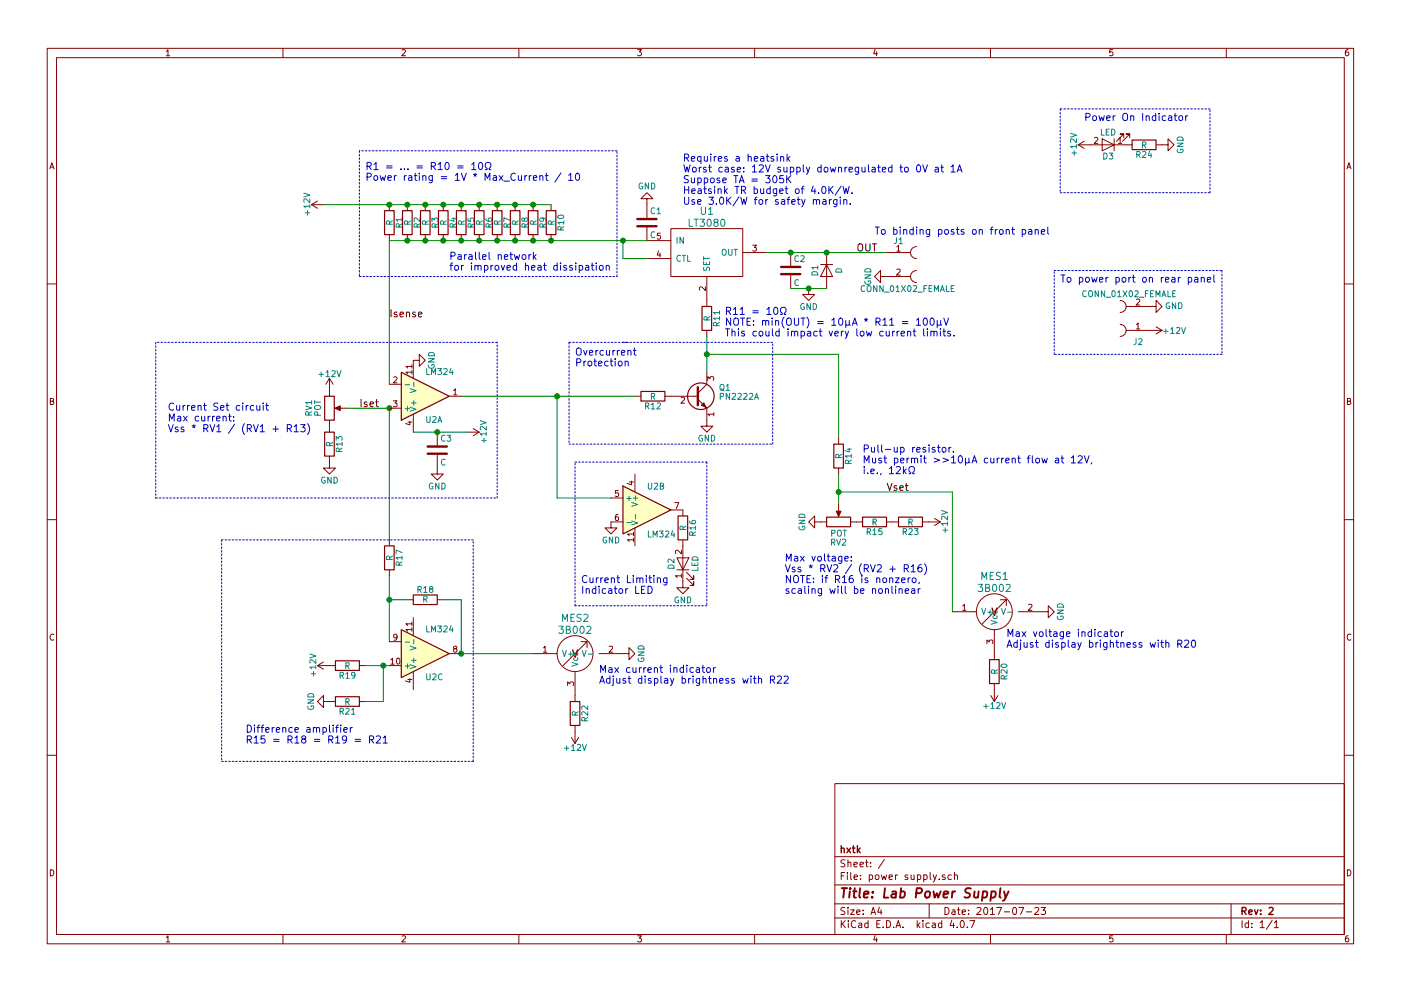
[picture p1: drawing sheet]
EESchema Schematic File Version 2
LIBS:power
LIBS:device
LIBS:transistors
LIBS:conn
LIBS:linear
LIBS:regul
LIBS:74xx
LIBS:cmos4000
LIBS:adc-dac
LIBS:memory
LIBS:xilinx
LIBS:microcontrollers
LIBS:dsp
LIBS:microchip
LIBS:analog_switches
LIBS:motorola
LIBS:texas
LIBS:intel
LIBS:audio
LIBS:interface
LIBS:digital-audio
LIBS:philips
LIBS:display
LIBS:cypress
LIBS:siliconi
LIBS:opto
LIBS:atmel
LIBS:contrib
LIBS:valves
LIBS:power supply-cache
EELAYER 25 0
EELAYER END
$Descr A4 11693 8268
encoding utf-8
Sheet 1 1
Title "Lab Power Supply"
Date "2017-07-23"
Rev "2"
Comp "hxtk"
Comment1 ""
Comment2 ""
Comment3 ""
Comment4 ""
$EndDescr
$Comp
L GND #PWR01
U 1 1
P 3450 3000
F 0 "#PWR01" H 3450 2750 50  0001 C CNN
F 1 "GND" H 3450 2850 50  0000 C CNN
F 2 "" H 3450 3000 50  0001 C CNN
F 3 "" H 3450 3000 50  0001 C CNN
	1    3450 3000
	0    -1   -1   0   
$EndComp
$Comp
L +12V #PWR02
U 1 1
P 3900 3600
F 0 "#PWR02" H 3900 3450 50  0001 C CNN
F 1 "+12V" H 3900 3740 50  0000 C CNN
F 2 "" H 3900 3600 50  0001 C CNN
F 3 "" H 3900 3600 50  0001 C CNN
	1    3900 3600
	0    1    1    0   
$EndComp
Wire Wire Line
	3250 2000 3250 3200
$Comp
L POT RV1
U 1 1
P 2750 3400
F 0 "RV1" V 2575 3400 50  0000 C CNN
F 1 "POT" V 2650 3400 50  0000 C CNN
F 2 "Connectors:PINHEAD1-3" H 2750 3400 50  0001 C CNN
F 3 "" H 2750 3400 50  0001 C CNN
	1    2750 3400
	1    0    0    -1  
$EndComp
$Comp
L +12V #PWR03
U 1 1
P 2750 3250
F 0 "#PWR03" H 2750 3100 50  0001 C CNN
F 1 "+12V" H 2750 3390 50  0000 C CNN
F 2 "" H 2750 3250 50  0001 C CNN
F 3 "" H 2750 3250 50  0001 C CNN
	1    2750 3250
	1    0    0    -1  
$EndComp
$Comp
L R R13
U 1 1
P 2750 3700
F 0 "R13" V 2830 3700 50  0000 C CNN
F 1 "R" V 2750 3700 50  0000 C CNN
F 2 "Resistors_THT:R_Axial_DIN0309_L9.0mm_D3.2mm_P12.70mm_Horizontal" V 2680 3700 50  0001 C CNN
F 3 "" H 2750 3700 50  0001 C CNN
	1    2750 3700
	1    0    0    -1  
$EndComp
$Comp
L GND #PWR04
U 1 1
P 2750 3850
F 0 "#PWR04" H 2750 3600 50  0001 C CNN
F 1 "GND" H 2750 3700 50  0000 C CNN
F 2 "" H 2750 3850 50  0001 C CNN
F 3 "" H 2750 3850 50  0001 C CNN
	1    2750 3850
	1    0    0    -1  
$EndComp
Wire Wire Line
	2900 3400 3250 3400
Connection ~ 3250 3400
Wire Wire Line
	3850 5450 3850 5000
Wire Wire Line
	3250 4800 3250 5350
$Comp
L +12V #PWR05
U 1 1
P 2750 5550
F 0 "#PWR05" H 2750 5400 50  0001 C CNN
F 1 "+12V" H 2750 5690 50  0000 C CNN
F 2 "" H 2750 5550 50  0001 C CNN
F 3 "" H 2750 5550 50  0001 C CNN
	1    2750 5550
	0    -1   -1   0   
$EndComp
$Comp
L R R12
U 1 1
P 5450 3300
F 0 "R12" V 5530 3300 50  0000 C CNN
F 1 "R" V 5450 3300 50  0000 C CNN
F 2 "Resistors_THT:R_Axial_DIN0309_L9.0mm_D3.2mm_P12.70mm_Horizontal" V 5380 3300 50  0001 C CNN
F 3 "" H 5450 3300 50  0001 C CNN
	1    5450 3300
	0    1    1    0   
$EndComp
$Comp
L PN2222A Q1
U 1 1
P 5800 3300
F 0 "Q1" H 6000 3375 50  0000 L CNN
F 1 "PN2222A" H 6000 3300 50  0000 L CNN
F 2 "TO_SOT_Packages_THT:TO-92_Inline_Wide" H 6000 3225 50  0001 L CIN
F 3 "" H 5800 3300 50  0001 L CNN
	1    5800 3300
	1    0    0    -1  
$EndComp
$Comp
L R R11
U 1 1
P 5900 2650
F 0 "R11" V 5980 2650 50  0000 C CNN
F 1 "R" V 5900 2650 50  0000 C CNN
F 2 "Resistors_THT:R_Axial_DIN0309_L9.0mm_D3.2mm_P12.70mm_Horizontal" V 5830 2650 50  0001 C CNN
F 3 "" H 5900 2650 50  0001 C CNN
	1    5900 2650
	1    0    0    -1  
$EndComp
Connection ~ 4600 2000
$Comp
L GND #PWR06
U 1 1
P 5900 3500
F 0 "#PWR06" H 5900 3250 50  0001 C CNN
F 1 "GND" H 5900 3350 50  0000 C CNN
F 2 "" H 5900 3500 50  0001 C CNN
F 3 "" H 5900 3500 50  0001 C CNN
	1    5900 3500
	1    0    0    -1  
$EndComp
$Comp
L POT RV2
U 1 1
P 7000 4350
F 0 "RV2" V 6825 4350 50  0000 C CNN
F 1 "POT" V 6900 4350 50  0000 C CNN
F 2 "Connectors:PINHEAD1-3" H 7000 4350 50  0001 C CNN
F 3 "" H 7000 4350 50  0001 C CNN
	1    7000 4350
	0    -1   -1   0   
$EndComp
$Comp
L +12V #PWR07
U 1 1
P 7750 4350
F 0 "#PWR07" H 7750 4200 50  0001 C CNN
F 1 "+12V" H 7750 4490 50  0000 C CNN
F 2 "" H 7750 4350 50  0001 C CNN
F 3 "" H 7750 4350 50  0001 C CNN
	1    7750 4350
	0    1    1    0   
$EndComp
$Comp
L GND #PWR08
U 1 1
P 6850 4350
F 0 "#PWR08" H 6850 4100 50  0001 C CNN
F 1 "GND" H 6850 4200 50  0000 C CNN
F 2 "" H 6850 4350 50  0001 C CNN
F 3 "" H 6850 4350 50  0001 C CNN
	1    6850 4350
	0    1    1    0   
$EndComp
$Comp
L R R17
U 1 1
P 3250 4650
F 0 "R17" V 3330 4650 50  0000 C CNN
F 1 "R" V 3250 4650 50  0000 C CNN
F 2 "Resistors_THT:R_Axial_DIN0309_L9.0mm_D3.2mm_P12.70mm_Horizontal" V 3180 4650 50  0001 C CNN
F 3 "" H 3250 4650 50  0001 C CNN
	1    3250 4650
	1    0    0    -1  
$EndComp
Wire Wire Line
	3250 3400 3250 4500
$Comp
L R R18
U 1 1
P 3550 5000
F 0 "R18" V 3630 5000 50  0000 C CNN
F 1 "R" V 3550 5000 50  0000 C CNN
F 2 "Resistors_THT:R_Axial_DIN0309_L9.0mm_D3.2mm_P12.70mm_Horizontal" V 3480 5000 50  0001 C CNN
F 3 "" H 3550 5000 50  0001 C CNN
	1    3550 5000
	0    -1   -1   0   
$EndComp
Wire Wire Line
	3400 5000 3250 5000
Connection ~ 3250 5000
Wire Wire Line
	3850 5000 3700 5000
$Comp
L R R19
U 1 1
P 2900 5550
F 0 "R19" V 2980 5550 50  0000 C CNN
F 1 "R" V 2900 5550 50  0000 C CNN
F 2 "Resistors_THT:R_Axial_DIN0309_L9.0mm_D3.2mm_P12.70mm_Horizontal" V 2830 5550 50  0001 C CNN
F 3 "" H 2900 5550 50  0001 C CNN
	1    2900 5550
	0    1    1    0   
$EndComp
Wire Wire Line
	3050 5550 3250 5550
$Comp
L R R21
U 1 1
P 2900 5850
F 0 "R21" V 2980 5850 50  0000 C CNN
F 1 "R" V 2900 5850 50  0000 C CNN
F 2 "Resistors_THT:R_Axial_DIN0309_L9.0mm_D3.2mm_P12.70mm_Horizontal" V 2830 5850 50  0001 C CNN
F 3 "" H 2900 5850 50  0001 C CNN
	1    2900 5850
	0    1    1    0   
$EndComp
$Comp
L GND #PWR09
U 1 1
P 2750 5850
F 0 "#PWR09" H 2750 5600 50  0001 C CNN
F 1 "GND" H 2750 5700 50  0000 C CNN
F 2 "" H 2750 5850 50  0001 C CNN
F 3 "" H 2750 5850 50  0001 C CNN
	1    2750 5850
	0    1    1    0   
$EndComp
Wire Wire Line
	3050 5850 3200 5850
Wire Wire Line
	3200 5850 3200 5550
Connection ~ 3200 5550
Wire Wire Line
	5900 2800 5900 3100
$Comp
L R R14
U 1 1
P 7000 3800
F 0 "R14" V 7080 3800 50  0000 C CNN
F 1 "R" V 7000 3800 50  0000 C CNN
F 2 "Resistors_THT:R_Axial_DIN0309_L9.0mm_D3.2mm_P12.70mm_Horizontal" V 6930 3800 50  0001 C CNN
F 3 "" H 7000 3800 50  0001 C CNN
	1    7000 3800
	1    0    0    -1  
$EndComp
Wire Wire Line
	7000 4200 7000 3950
Wire Wire Line
	7000 2950 7000 3650
Connection ~ 5900 2950
Wire Wire Line
	3850 5450 4450 5450
Wire Wire Line
	7000 4100 7950 4100
Wire Wire Line
	7950 4100 7950 5100
Connection ~ 7000 4100
Connection ~ 3850 5450
$Comp
L LT3080 U1
U 1 1
P 5900 2150
F 0 "U1" H 5900 2550 60  0000 C CNN
F 1 "LT3080" H 5900 2450 60  0000 C CNN
F 2 "TO_SOT:TO-220-5_Pentawatt_Multiwatt-5_Vertical" H 5900 2550 60  0001 C CNN
F 3 "" H 5900 2550 60  0001 C CNN
	1    5900 2150
	1    0    0    -1  
$EndComp
Wire Wire Line
	5200 2000 5200 2150
Wire Wire Line
	5200 2150 5400 2150
Connection ~ 5200 2000
$Comp
L 3B002 MES2
U 1 1
P 4800 5450
F 0 "MES2" H 4800 5750 60  0000 C CNN
F 1 "3B002" H 4800 5650 60  0000 C CNN
F 2 "Connectors:PINHEAD1-3" H 4800 5750 60  0001 C CNN
F 3 "" H 4800 5750 60  0001 C CNN
	1    4800 5450
	1    0    0    -1  
$EndComp
$Comp
L 3B002 MES1
U 1 1
P 8300 5100
F 0 "MES1" H 8300 5400 60  0000 C CNN
F 1 "3B002" H 8300 5300 60  0000 C CNN
F 2 "Connectors:PINHEAD1-3" H 8300 5400 60  0001 C CNN
F 3 "" H 8300 5400 60  0001 C CNN
	1    8300 5100
	1    0    0    -1  
$EndComp
$Comp
L GND #PWR010
U 1 1
P 5200 5450
F 0 "#PWR010" H 5200 5200 50  0001 C CNN
F 1 "GND" H 5200 5300 50  0000 C CNN
F 2 "" H 5200 5450 50  0001 C CNN
F 3 "" H 5200 5450 50  0001 C CNN
	1    5200 5450
	0    -1   -1   0   
$EndComp
$Comp
L GND #PWR011
U 1 1
P 8700 5100
F 0 "#PWR011" H 8700 4850 50  0001 C CNN
F 1 "GND" H 8700 4950 50  0000 C CNN
F 2 "" H 8700 5100 50  0001 C CNN
F 3 "" H 8700 5100 50  0001 C CNN
	1    8700 5100
	0    -1   -1   0   
$EndComp
$Comp
L R R22
U 1 1
P 4800 5950
F 0 "R22" V 4880 5950 50  0000 C CNN
F 1 "R" V 4800 5950 50  0000 C CNN
F 2 "Resistors_THT:R_Axial_DIN0309_L9.0mm_D3.2mm_P12.70mm_Horizontal" V 4730 5950 50  0001 C CNN
F 3 "" H 4800 5950 50  0001 C CNN
	1    4800 5950
	1    0    0    -1  
$EndComp
$Comp
L R R20
U 1 1
P 8300 5600
F 0 "R20" V 8380 5600 50  0000 C CNN
F 1 "R" V 8300 5600 50  0000 C CNN
F 2 "Resistors_THT:R_Axial_DIN0309_L9.0mm_D3.2mm_P12.70mm_Horizontal" V 8230 5600 50  0001 C CNN
F 3 "" H 8300 5600 50  0001 C CNN
	1    8300 5600
	1    0    0    -1  
$EndComp
$Comp
L +12V #PWR012
U 1 1
P 4800 6100
F 0 "#PWR012" H 4800 5950 50  0001 C CNN
F 1 "+12V" H 4800 6240 50  0000 C CNN
F 2 "" H 4800 6100 50  0001 C CNN
F 3 "" H 4800 6100 50  0001 C CNN
	1    4800 6100
	-1   0    0    1   
$EndComp
$Comp
L +12V #PWR013
U 1 1
P 8300 5750
F 0 "#PWR013" H 8300 5600 50  0001 C CNN
F 1 "+12V" H 8300 5890 50  0000 C CNN
F 2 "" H 8300 5750 50  0001 C CNN
F 3 "" H 8300 5750 50  0001 C CNN
	1    8300 5750
	-1   0    0    1   
$EndComp
$Comp
L C C1
U 1 1
P 5400 1850
F 0 "C1" H 5425 1950 50  0000 L CNN
F 1 "C" H 5425 1750 50  0000 L CNN
F 2 "Capacitors_THT:C_Disc_D3.0mm_W1.6mm_P2.50mm" H 5438 1700 50  0001 C CNN
F 3 "" H 5400 1850 50  0001 C CNN
	1    5400 1850
	1    0    0    -1  
$EndComp
$Comp
L GND #PWR014
U 1 1
P 5400 1700
F 0 "#PWR014" H 5400 1450 50  0001 C CNN
F 1 "GND" H 5400 1550 50  0000 C CNN
F 2 "" H 5400 1700 50  0001 C CNN
F 3 "" H 5400 1700 50  0001 C CNN
	1    5400 1700
	-1   0    0    1   
$EndComp
$Comp
L C C3
U 1 1
P 3650 3750
F 0 "C3" H 3675 3850 50  0000 L CNN
F 1 "C" H 3675 3650 50  0000 L CNN
F 2 "Capacitors_THT:C_Disc_D3.0mm_W1.6mm_P2.50mm" H 3688 3600 50  0001 C CNN
F 3 "" H 3650 3750 50  0001 C CNN
	1    3650 3750
	1    0    0    -1  
$EndComp
$Comp
L C C2
U 1 1
P 6600 2250
F 0 "C2" H 6625 2350 50  0000 L CNN
F 1 "C" H 6625 2150 50  0000 L CNN
F 2 "Capacitors_THT:C_Disc_D3.0mm_W1.6mm_P2.50mm" H 6638 2100 50  0001 C CNN
F 3 "" H 6600 2250 50  0001 C CNN
	1    6600 2250
	1    0    0    -1  
$EndComp
$Comp
L D D1
U 1 1
P 6900 2250
F 0 "D1" H 6900 2350 50  0000 C CNN
F 1 "D" H 6900 2150 50  0000 C CNN
F 2 "Diodes_THT:D_A-405_P7.62mm_Horizontal" H 6900 2250 50  0001 C CNN
F 3 "" H 6900 2250 50  0001 C CNN
	1    6900 2250
	0    -1   1    0   
$EndComp
Wire Wire Line
	6400 2100 7400 2100
Connection ~ 6600 2100
Connection ~ 6900 2100
Wire Wire Line
	6600 2400 6900 2400
$Comp
L GND #PWR015
U 1 1
P 6750 2400
F 0 "#PWR015" H 6750 2150 50  0001 C CNN
F 1 "GND" H 6750 2250 50  0000 C CNN
F 2 "" H 6750 2400 50  0001 C CNN
F 3 "" H 6750 2400 50  0001 C CNN
	1    6750 2400
	1    0    0    -1  
$EndComp
$Comp
L GND #PWR016
U 1 1
P 3650 3900
F 0 "#PWR016" H 3650 3650 50  0001 C CNN
F 1 "GND" H 3650 3750 50  0000 C CNN
F 2 "" H 3650 3900 50  0001 C CNN
F 3 "" H 3650 3900 50  0001 C CNN
	1    3650 3900
	1    0    0    -1  
$EndComp
Connection ~ 6750 2400
$Comp
L CONN_01X02_FEMALE J1
U 1 1
P 7500 2200
F 0 "J1" H 7500 2400 50  0000 C CNN
F 1 "CONN_01X02_FEMALE" H 7575 2000 50  0000 C CNN
F 2 "Connectors:PINHEAD1-2" H 7500 2300 50  0001 C CNN
F 3 "" H 7500 2300 50  0001 C CNN
	1    7500 2200
	1    0    0    -1  
$EndComp
$Comp
L GND #PWR017
U 1 1
P 7400 2300
F 0 "#PWR017" H 7400 2050 50  0001 C CNN
F 1 "GND" H 7400 2150 50  0000 C CNN
F 2 "" H 7400 2300 50  0001 C CNN
F 3 "" H 7400 2300 50  0001 C CNN
	1    7400 2300
	0    1    1    0   
$EndComp
$Comp
L CONN_01X02_FEMALE J2
U 1 1
P 9500 2650
F 0 "J2" H 9500 2850 50  0000 C CNN
F 1 "CONN_01X02_FEMALE" H 9575 2450 50  0000 C CNN
F 2 "Connectors:PINHEAD1-2" H 9500 2750 50  0001 C CNN
F 3 "" H 9500 2750 50  0001 C CNN
	1    9500 2650
	-1   0    0    1   
$EndComp
$Comp
L GND #PWR018
U 1 1
P 9600 2550
F 0 "#PWR018" H 9600 2300 50  0001 C CNN
F 1 "GND" V 9600 2350 50  0000 C CNN
F 2 "" H 9600 2550 50  0001 C CNN
F 3 "" H 9600 2550 50  0001 C CNN
	1    9600 2550
	0    -1   -1   0   
$EndComp
$Comp
L +12V #PWR019
U 1 1
P 9600 2750
F 0 "#PWR019" H 9600 2600 50  0001 C CNN
F 1 "+12V" V 9600 2950 50  0000 C CNN
F 2 "" H 9600 2750 50  0001 C CNN
F 3 "" H 9600 2750 50  0001 C CNN
	1    9600 2750
	0    1    1    0   
$EndComp
$Comp
L R R1
U 1 1
P 3250 1850
F 0 "R1" V 3330 1850 50  0000 C CNN
F 1 "R" V 3250 1850 50  0000 C CNN
F 2 "Resistors_THT:R_Axial_DIN0309_L9.0mm_D3.2mm_P12.70mm_Horizontal" V 3180 1850 50  0001 C CNN
F 3 "" H 3250 1850 50  0001 C CNN
	1    3250 1850
	1    0    0    -1  
$EndComp
$Comp
L R R2
U 1 1
P 3400 1850
F 0 "R2" V 3480 1850 50  0000 C CNN
F 1 "R" V 3400 1850 50  0000 C CNN
F 2 "Resistors_THT:R_Axial_DIN0309_L9.0mm_D3.2mm_P12.70mm_Horizontal" V 3330 1850 50  0001 C CNN
F 3 "" H 3400 1850 50  0001 C CNN
	1    3400 1850
	1    0    0    -1  
$EndComp
$Comp
L R R3
U 1 1
P 3550 1850
F 0 "R3" V 3630 1850 50  0000 C CNN
F 1 "R" V 3550 1850 50  0000 C CNN
F 2 "Resistors_THT:R_Axial_DIN0309_L9.0mm_D3.2mm_P12.70mm_Horizontal" V 3480 1850 50  0001 C CNN
F 3 "" H 3550 1850 50  0001 C CNN
	1    3550 1850
	1    0    0    -1  
$EndComp
$Comp
L R R4
U 1 1
P 3700 1850
F 0 "R4" V 3780 1850 50  0000 C CNN
F 1 "R" V 3700 1850 50  0000 C CNN
F 2 "Resistors_THT:R_Axial_DIN0309_L9.0mm_D3.2mm_P12.70mm_Horizontal" V 3630 1850 50  0001 C CNN
F 3 "" H 3700 1850 50  0001 C CNN
	1    3700 1850
	1    0    0    -1  
$EndComp
$Comp
L R R5
U 1 1
P 3850 1850
F 0 "R5" V 3930 1850 50  0000 C CNN
F 1 "R" V 3850 1850 50  0000 C CNN
F 2 "Resistors_THT:R_Axial_DIN0309_L9.0mm_D3.2mm_P12.70mm_Horizontal" V 3780 1850 50  0001 C CNN
F 3 "" H 3850 1850 50  0001 C CNN
	1    3850 1850
	1    0    0    -1  
$EndComp
$Comp
L R R6
U 1 1
P 4000 1850
F 0 "R6" V 4080 1850 50  0000 C CNN
F 1 "R" V 4000 1850 50  0000 C CNN
F 2 "Resistors_THT:R_Axial_DIN0309_L9.0mm_D3.2mm_P12.70mm_Horizontal" V 3930 1850 50  0001 C CNN
F 3 "" H 4000 1850 50  0001 C CNN
	1    4000 1850
	1    0    0    -1  
$EndComp
$Comp
L R R7
U 1 1
P 4150 1850
F 0 "R7" V 4230 1850 50  0000 C CNN
F 1 "R" V 4150 1850 50  0000 C CNN
F 2 "Resistors_THT:R_Axial_DIN0309_L9.0mm_D3.2mm_P12.70mm_Horizontal" V 4080 1850 50  0001 C CNN
F 3 "" H 4150 1850 50  0001 C CNN
	1    4150 1850
	1    0    0    -1  
$EndComp
$Comp
L R R8
U 1 1
P 4300 1850
F 0 "R8" V 4380 1850 50  0000 C CNN
F 1 "R" V 4300 1850 50  0000 C CNN
F 2 "Resistors_THT:R_Axial_DIN0309_L9.0mm_D3.2mm_P12.70mm_Horizontal" V 4230 1850 50  0001 C CNN
F 3 "" H 4300 1850 50  0001 C CNN
	1    4300 1850
	1    0    0    -1  
$EndComp
$Comp
L R R9
U 1 1
P 4450 1850
F 0 "R9" V 4530 1850 50  0000 C CNN
F 1 "R" V 4450 1850 50  0000 C CNN
F 2 "Resistors_THT:R_Axial_DIN0309_L9.0mm_D3.2mm_P12.70mm_Horizontal" V 4380 1850 50  0001 C CNN
F 3 "" H 4450 1850 50  0001 C CNN
	1    4450 1850
	1    0    0    -1  
$EndComp
$Comp
L R R10
U 1 1
P 4600 1850
F 0 "R10" V 4680 1850 50  0000 C CNN
F 1 "R" V 4600 1850 50  0000 C CNN
F 2 "Resistors_THT:R_Axial_DIN0309_L9.0mm_D3.2mm_P12.70mm_Horizontal" V 4530 1850 50  0001 C CNN
F 3 "" H 4600 1850 50  0001 C CNN
	1    4600 1850
	1    0    0    -1  
$EndComp
$Comp
L R R15
U 1 1
P 7300 4350
F 0 "R15" V 7380 4350 50  0000 C CNN
F 1 "R" V 7300 4350 50  0000 C CNN
F 2 "Resistors_THT:R_Axial_DIN0309_L9.0mm_D3.2mm_P12.70mm_Horizontal" V 7230 4350 50  0001 C CNN
F 3 "" H 7300 4350 50  0001 C CNN
	1    7300 4350
	0    1    1    0   
$EndComp
Text Notes 3750 2250 0    60   ~ 0
Parallel network\nfor improved heat dissipation
Text Notes 1400 3600 0    60   ~ 0
Current Set circuit\nMax current:\nVss * RV1 / (RV1 + R13)
Text Notes 6550 4950 0    60   ~ 0
Max voltage:\nVss * RV2 / (RV2 + R16)\nNOTE: if R16 is nonzero,\nscaling will be nonlinear
Text Notes 5000 5700 0    60   ~ 0
Max current indicator\nAdjust display brightness with R22
Text Notes 8400 5400 0    60   ~ 0
Max voltage indicator\nAdjust display brightness with R20
Text Notes 2050 6200 0    60   ~ 0
Difference amplifier\nR15 = R18 = R19 = R21
Wire Notes Line
	1850 4500 1850 6350
Wire Notes Line
	1850 6350 3950 6350
Wire Notes Line
	3950 6350 3950 4500
Wire Notes Line
	3950 4500 1850 4500
Wire Notes Line
	1300 2850 1300 4150
Text Notes 4800 3050 0    60   ~ 0
Overcurrent\nProtection
Wire Wire Line
	5900 2950 7000 2950
Wire Notes Line
	5200 2850 6450 2850
Text Notes 3050 1500 0    60   ~ 0
R1 = ... = R10 = 10Ω\nPower rating = 1V * Max_Current / 10
Wire Notes Line
	3000 1250 3000 2300
Wire Notes Line
	3000 2300 5150 2300
Wire Notes Line
	5150 2300 5150 1250
Wire Notes Line
	5150 1250 3000 1250
Text Notes 6050 2800 0    60   ~ 0
R11 = 10Ω\nNOTE: min(OUT) = 10μA * R11 = 100μV\nThis could impact very low current limits.
Text Notes 8850 2350 0    60   ~ 0
To power port on rear panel
Text Notes 7300 1950 0    60   ~ 0
To binding posts on front panel
Text Notes 5700 1700 0    60   ~ 0
Requires a heatsink\nWorst case: 12V supply downregulated to 0V at 1A\nSuppose TA = 305K\nHeatsink TR budget of 4.0K/W.\nUse 3.0K/W for safety margin.
Wire Notes Line
	8800 2250 10200 2250
Wire Notes Line
	10200 2250 10200 2950
Wire Notes Line
	10200 2950 8800 2950
Wire Notes Line
	8800 2950 8800 2250
Wire Wire Line
	2700 1700 4600 1700
Connection ~ 3550 1700
Connection ~ 3400 1700
Connection ~ 3700 1700
Connection ~ 3850 1700
Connection ~ 4000 1700
Connection ~ 4150 1700
Connection ~ 4300 1700
Connection ~ 4450 1700
Wire Wire Line
	3250 2000 5400 2000
Connection ~ 3400 2000
Connection ~ 3550 2000
Connection ~ 3700 2000
Connection ~ 3850 2000
Connection ~ 4000 2000
Connection ~ 4150 2000
Connection ~ 4300 2000
Connection ~ 4450 2000
$Comp
L +12V #PWR020
U 1 1
P 2700 1700
F 0 "#PWR020" H 2700 1550 50  0001 C CNN
F 1 "+12V" H 2700 1840 50  0000 C CNN
F 2 "" H 2700 1700 50  0001 C CNN
F 3 "" H 2700 1700 50  0001 C CNN
	1    2700 1700
	0    -1   -1   0   
$EndComp
Connection ~ 3250 1700
Text Label 3000 3400 0    60   ~ 0
Iset
Text Label 7400 4100 0    60   ~ 0
Vset
Text Label 7150 2100 0    60   ~ 0
OUT
Text Label 3250 2650 0    60   ~ 0
Isense
Wire Notes Line
	4750 2850 5250 2850
Wire Notes Line
	4750 2850 4750 3700
Wire Notes Line
	4750 3700 6450 3700
Wire Notes Line
	6450 3700 6450 2850
Wire Wire Line
	3850 3300 5300 3300
$Comp
L LED D2
U 1 1
P 5700 4700
F 0 "D2" H 5700 4800 50  0000 C CNN
F 1 "LED" H 5700 4600 50  0000 C CNN
F 2 "LEDs:LED_D3.0mm" H 5700 4700 50  0001 C CNN
F 3 "" H 5700 4700 50  0001 C CNN
	1    5700 4700
	0    -1   -1   0   
$EndComp
$Comp
L R R16
U 1 1
P 5700 4400
F 0 "R16" V 5780 4400 50  0000 C CNN
F 1 "R" V 5700 4400 50  0000 C CNN
F 2 "Resistors_THT:R_Axial_DIN0309_L9.0mm_D3.2mm_P12.70mm_Horizontal" V 5630 4400 50  0001 C CNN
F 3 "" H 5700 4400 50  0001 C CNN
	1    5700 4400
	1    0    0    -1  
$EndComp
$Comp
L GND #PWR021
U 1 1
P 5700 4850
F 0 "#PWR021" H 5700 4600 50  0001 C CNN
F 1 "GND" H 5700 4700 50  0000 C CNN
F 2 "" H 5700 4850 50  0001 C CNN
F 3 "" H 5700 4850 50  0001 C CNN
	1    5700 4850
	1    0    0    -1  
$EndComp
Wire Wire Line
	4650 3300 4650 4150
Wire Wire Line
	4650 4150 5100 4150
Connection ~ 4650 3300
Wire Wire Line
	3450 3600 3900 3600
Connection ~ 3650 3600
Wire Notes Line
	1300 4150 4150 4150
Wire Notes Line
	4150 4150 4150 2850
Wire Notes Line
	4150 2850 1300 2850
$Comp
L LM324 U2
U 1 1
P 3550 3300
F 0 "U2" H 3550 3500 50  0000 L CNN
F 1 "LM324" H 3550 3100 50  0000 L CNN
F 2 "Housings_DIP:DIP-14_W7.62mm" H 3500 3400 50  0001 C CNN
F 3 "" H 3600 3500 50  0001 C CNN
	1    3550 3300
	1    0    0    1   
$EndComp
$Comp
L LM324 U2
U 3 1
P 3550 5450
F 0 "U2" H 3550 5650 50  0000 L CNN
F 1 "LM324" H 3550 5250 50  0000 L CNN
F 2 "Housings_DIP:DIP-14_W7.62mm" H 3500 5550 50  0001 C CNN
F 3 "" H 3600 5650 50  0001 C CNN
	3    3550 5450
	1    0    0    1   
$EndComp
$Comp
L LM324 U2
U 2 1
P 5400 4250
F 0 "U2" H 5400 4450 50  0000 L CNN
F 1 "LM324" H 5400 4050 50  0000 L CNN
F 2 "Housings_DIP:DIP-14_W7.62mm" H 5350 4350 50  0001 C CNN
F 3 "" H 5450 4450 50  0001 C CNN
	2    5400 4250
	1    0    0    -1  
$EndComp
$Comp
L GND #PWR022
U 1 1
P 5100 4350
F 0 "#PWR022" H 5100 4100 50  0001 C CNN
F 1 "GND" H 5100 4200 50  0000 C CNN
F 2 "" H 5100 4350 50  0001 C CNN
F 3 "" H 5100 4350 50  0001 C CNN
	1    5100 4350
	1    0    0    -1  
$EndComp
Text Notes 4850 4950 0    60   ~ 0
Current Limiting \nIndicator LED
Wire Notes Line
	5900 3850 5900 5050
Wire Notes Line
	5900 5050 4800 5050
Wire Notes Line
	4800 5050 4800 3850
Wire Notes Line
	4800 3850 5900 3850
Text Notes 7200 3950 0    60   ~ 0
Pull-up resistor.\nMust permit >>10μA current flow at 12V,\ni.e., 12kΩ
$Comp
L R R23
U 1 1
P 7600 4350
F 0 "R23" V 7680 4350 50  0000 C CNN
F 1 "R" V 7600 4350 50  0000 C CNN
F 2 "Resistors_THT:R_Axial_DIN0309_L9.0mm_D3.2mm_P12.70mm_Horizontal" V 7530 4350 50  0001 C CNN
F 3 "" H 7600 4350 50  0001 C CNN
	1    7600 4350
	0    1    1    0   
$EndComp
$Comp
L +12V #PWR023
U 1 1
P 9100 1200
F 0 "#PWR023" H 9100 1050 50  0001 C CNN
F 1 "+12V" H 9100 1340 50  0000 C CNN
F 2 "" H 9100 1200 50  0001 C CNN
F 3 "" H 9100 1200 50  0001 C CNN
	1    9100 1200
	0    -1   -1   0   
$EndComp
$Comp
L LED D3
U 1 1
P 9250 1200
F 0 "D3" H 9250 1300 50  0000 C CNN
F 1 "LED" H 9250 1100 50  0000 C CNN
F 2 "LEDs:LED_D3.0mm" H 9250 1200 50  0001 C CNN
F 3 "" H 9250 1200 50  0001 C CNN
	1    9250 1200
	-1   0    0    1   
$EndComp
$Comp
L R R24
U 1 1
P 9550 1200
F 0 "R24" V 9630 1200 50  0000 C CNN
F 1 "R" V 9550 1200 50  0000 C CNN
F 2 "Resistors_THT:R_Axial_DIN0309_L9.0mm_D3.2mm_P12.70mm_Horizontal" V 9480 1200 50  0001 C CNN
F 3 "" H 9550 1200 50  0001 C CNN
	1    9550 1200
	0    1    1    0   
$EndComp
$Comp
L GND #PWR024
U 1 1
P 9700 1200
F 0 "#PWR024" H 9700 950 50  0001 C CNN
F 1 "GND" H 9700 1050 50  0000 C CNN
F 2 "" H 9700 1200 50  0001 C CNN
F 3 "" H 9700 1200 50  0001 C CNN
	1    9700 1200
	0    -1   -1   0   
$EndComp
Wire Notes Line
	8850 900  8850 1600
Wire Notes Line
	8850 1600 10100 1600
Wire Notes Line
	10100 1600 10100 900 
Wire Notes Line
	10100 900  8850 900 
Text Notes 9050 1000 0    60   ~ 0
Power On Indicator
$EndSCHEMATC
